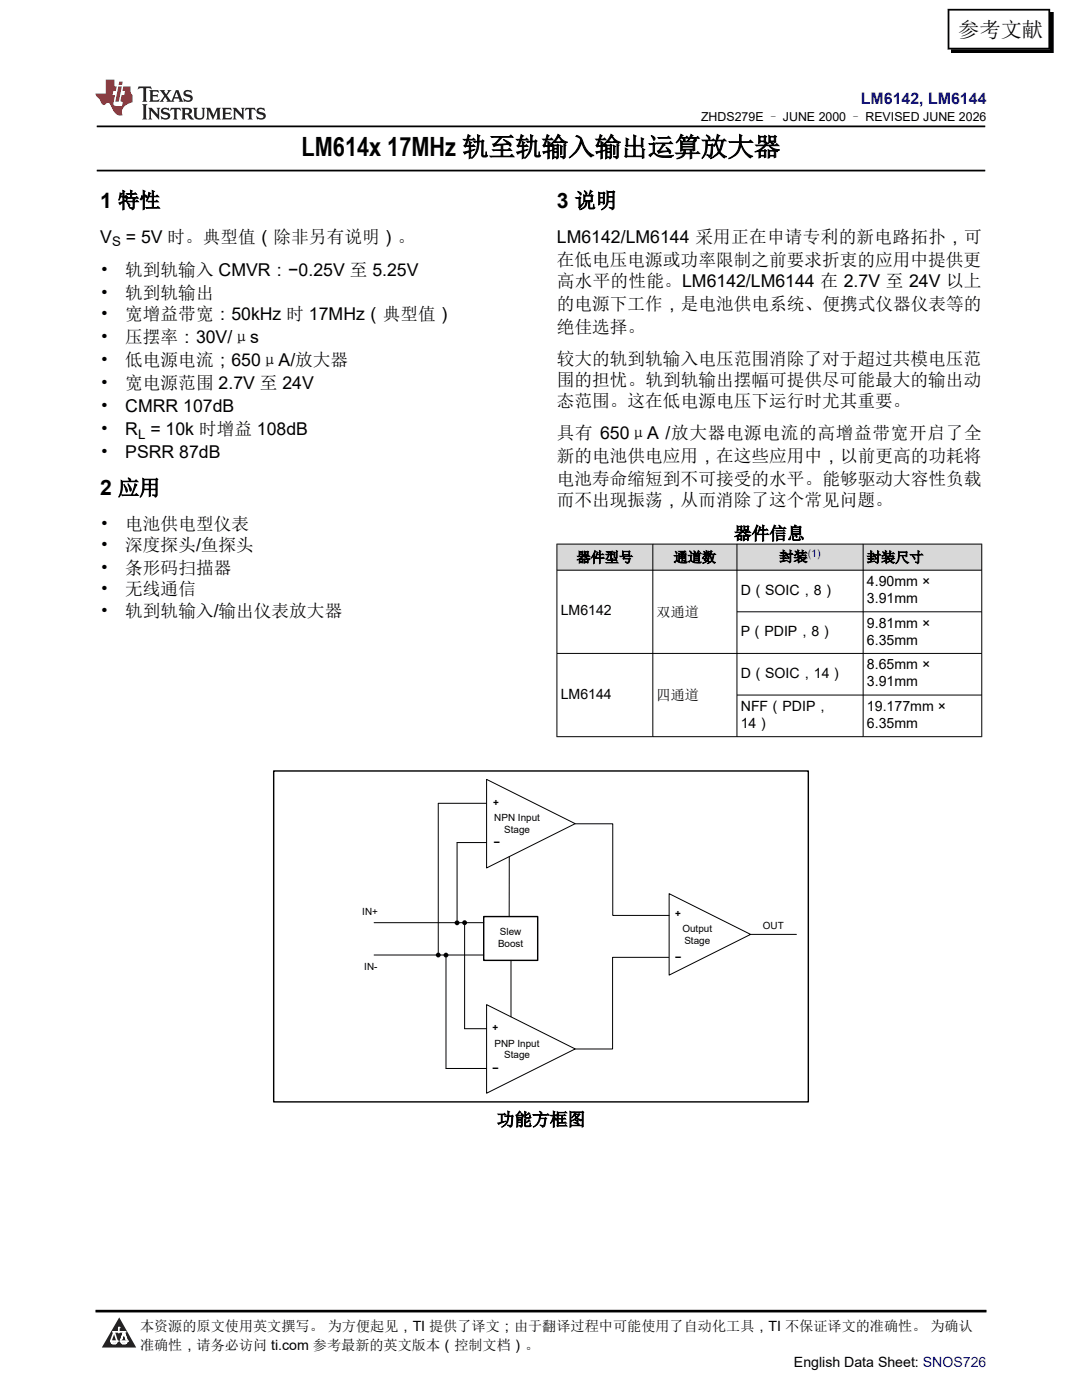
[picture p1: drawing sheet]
<svg xmlns="http://www.w3.org/2000/svg" width="216mm" height="279mm" viewBox="0 0 216 279" stroke-linecap="round" stroke-linejoin="round" font-family="sans-serif">
<path d="M19.3 25.2h177.3M19.3 34h177.3" fill="none" stroke="#000" stroke-width=".35"/>
<g fill="#d8d8d8">
<path d="M111.1 108.6h84.8v5.2h-84.8z" fill-rule="evenodd"/>
<path d="M111.2 108.6h19v5.1h-19z" fill-rule="evenodd"/>
<path d="M130.3 108.6h16.7v5.1h-16.7z" fill-rule="evenodd"/>
<path d="M147.1 108.6h25.1v5.1h-25.1z" fill-rule="evenodd"/>
<path d="M172.3 108.6h23.5v5.1h-23.5z" fill-rule="evenodd"/>
</g>
<g fill="none" stroke="#000" stroke-width=".2">
<path d="M111.1 108.6h84.9M111.1 113.8h84.9M111.1 108.5v38.6M130.3 108.5v38.6M147 108.5v38.6M172.2 108.5v38.6M195.9 108.5v38.6M147 122.1h49M147 138.7h49M196 130.4h-84.9M97.1 155.5l17.7 8.9-17.7 8.8zM196 147h-84.9"/>
<path d="M97 160.3h-9.5l-.1 29.8M97.1 168.2h-5.9v15.5M101.6 171v11.9M114.8 164.4h7.5v18.3h11.2M133.5 178.4l16.3 8.1-16.3 8.1zM74.6 184.1h21.9M74.6 190.6h21.9M89 191.1v22.1h8.1M92.7 184.6v20.7h4.4M102 191.7v11.2M133.4 191.1h-11.2v18.2h-7.4M149.8 186.5h9.1"/>
<path d="M97.1 200.5l17.7 8.8-17.7 8.9z"/>
</g>
<path d="M54.6 153.9h106.7v66h-106.7zM96.5 182.9h10.8v8.8h-10.8z" fill="none" stroke="#000" stroke-width=".28"/>
<g fill="#000">
<circle cx="87.4" cy="190.6" r=".49"/>
<circle cx="89" cy="190.6" r=".49"/>
<circle cx="91.2" cy="184.2" r=".49"/>
<circle cx="92.7" cy="184.1" r=".49"/>
</g>
<path d="M0 0h215.9v23.8h-215.9z" fill-rule="evenodd" fill="#fff"/>
<path d="M27.7 17.3l-.2 .6 .5-.3h.6v.1v2.2l-.2 .4h1l-.2-.4v-2.2v-.1h.5l.5 .3-.1-.6zM29.8 18l.2 .4v1.5l-.2 .4h1.9l.1-.6a1.08 1.08 0 0 1-1.3 .2v-.7h.6l.4 .2v-.6l-.4 .2h-.6v-.6l.2-.1a1 1 0 0 1 1 .2l-.1-.5zM31.8 18l1 1.1-1 1.2h.9l-.2-.2 .4-.7 .5 .7-.2 .2h1.6l-.2-.2 .1-.4h1l.1 .4-.1 .2h.9l-.2-.3-.8-2h-.5l-1 2.2-.8-1.1 .9-1.1h-.8l.2 .2-.5 .6-.3-.6 .1-.2zM35.2 18.4l.4 1h-.8zM36.8 18.1a.65 .65 0 0 0-.2 .7 .65 .65 0 0 0 .6 .5l.7 .1 .1 .3a.79 .79 0 0 1-.7 .4 .79 .79 0 0 1-.7-.5l.1 .7 .2-.1a.93 .93 0 0 0 1.1 .1 .93 .93 0 0 0 .4-1 1.46 1.46 0 0 0-1.2-.6l-.1-.3a1.09 1.09 0 0 1 1.2 .2l-.2-.6-.1 .1-.6-.2zM28.4 20.8l.2 .4v2.3l-.2 .3h1l-.2-.3v-2.3l.2-.4zM29.6 21.5l.2 .4v1.6l-.2 .3h.8l-.3-.3v-1.4l1.7 1.8v-2l.2-.4h-.8l.2 .2 .1 1.1-1.2-1.3zM32.3 21.7a.65 .65 0 0 0-.2 .7 .65 .65 0 0 0 .7 .4l.6 .2 .1 .2a.79 .79 0 0 1-.7 .4 .79 .79 0 0 1-.7-.5l.1 .7 .2-.1a.93 .93 0 0 0 1.1 .1 .93 .93 0 0 0 .4-.9 1.46 1.46 0 0 0-1.2-.6l-.1-.4a1.09 1.09 0 0 1 1.2 .2l-.2-.6-.1 .1-.6-.1zM34.1 21.5l-.1 .7a.63 .63 0 0 1 .7-.4l.1 1.7-.3 .3h1l-.2-.3v-1.7a.66 .66 0 0 1 .8 .4l-.1-.7zM36.2 21.5l.2 .4v1.6l-.2 .3h.9l-.2-.2v-.7h.5l.1 .2a.79 .79 0 0 0 1.2 .6l-1-.9a.61 .61 0 0 0 .6-.6 .61 .61 0 0 0-.5-.6zM36.9 21.8h.2a.47 .47 0 0 1 .5 .1 .47 .47 0 0 1 .1 .5l-.2 .2h-.6zM38.5 21.5l.2 .2a2.27 2.27 0 0 0 .4 2 1.04 1.04 0 0 0 1.7-.7v-1.3l.2-.2h-.8l.2 .4v1.1a.6 .6 0 0 1-.6 .6 .6 .6 0 0 1-.6-.6v-1.1l.3-.4zM41.1 21.5l.2 .4v1.6l-.2 .3h.7l-.2-.3v-1.5l.9 1.9 .8-1.9v1.5l-.2 .3h1l-.3-.3v-1.6l.3-.4h-.8l-.7 1.5-.7-1.5zM44.3 21.5l.2 .4v1.6l-.2 .3h1.9l.1-.5a1.09 1.09 0 0 1-1.3 .1v-.6h.6l.4 .1v-.6l-.4 .2h-.6v-.6l.2-.1a1.01 1.01 0 0 1 1 .3l-.1-.6zM46.4 21.5l.3 .4v1.6l-.3 .3h.8l-.2-.3v-1.4l1.6 1.8v-2l.2-.4h-.7l.2 .2v1.1l-1.2-1.3zM49 21.5l-.1 .7a.63 .63 0 0 1 .8-.4v1.7l-.3 .3h1l-.2-.3v-1.7a.66 .66 0 0 1 .8 .4l-.1-.7zM51.4 21.7a.65 .65 0 0 0-.2 .7 .65 .65 0 0 0 .6 .4l.6 .2 .2 .2a.79 .79 0 0 1-.8 .4 .79 .79 0 0 1-.6-.5l.1 .7 .2-.1a.93 .93 0 0 0 1 .1 .93 .93 0 0 0 .5-.9 1.46 1.46 0 0 0-1.3-.6l-.1-.4a1.09 1.09 0 0 1 1.3 .2l-.2-.6-.2 .1-.5-.1z" fill="#231f20"/>
<path d="M21.1 15.9v2.8h-2.1l.1 .3 .9 1a.95 .95 0 0 0 .9 .9 .59 .59 0 0 1 .6-.4 .59 .59 0 0 1 .5 .4l.4 .8a1.59 1.59 0 0 0 2.1 1.3 1.61 1.61 0 0 1 1-2.2l1-.4-.1-1.5a1.59 1.59 0 0 1-.4-1.6h-1.4l-.2 .9h.5l-.1 .8h-.5l-.2 1v.2l.4 .1-.2 .9h-.6a.73 .73 0 0 1-1.1-.7l.3-1.5h-.5l.2-.8h.5l.2-.9h-.5v-1.4zM23.6 17.3l-.6 3h.7l.6-3zM23.8 16.3l-.1 .7h.7l.1-.7z" fill="#ed1c24"/>
<path d="M189.8 2.5h20.5v8.1h-20.5z" fill-rule="evenodd" fill="#000"/>
<path d="M189.1 1.9h20.4M189.1 9.7h20.4M189.3 1.8v8.1M209.4 1.8v8.1" fill="none" stroke="#000" stroke-width=".35"/>
<path d="M0 261.4h215.9v18h-215.9z" fill-rule="evenodd" fill="#fff"/>
<path d="M23.8 262.9l3.4 6h-6.9z" fill="#231f20"/>
<path d="M22.1 267.7h1.3l-.4 .5h-.3a.55 .55 0 0 1-.6-.5z" fill-rule="evenodd" fill="#fff"/>
<path d="M22.1 267.7h1.3l-.4 .5h-.3a.55 .55 0 0 1-.6-.5z" fill="none" stroke="#231f20" stroke-width=".34"/>
<path d="M22.1 267.7h1.3l-.4 .5h-.5zM23.7 265.9h.1M23.7 264.9v1z" fill="none" stroke="#fff" stroke-width=".34"/>
<circle cx="23.7" cy="264.9" r=".17" fill="#fff"/>
<path d="M22.6 265.8h.1M22.6 265.8h2.3z" fill="none" stroke="#fff" stroke-width=".34"/>
<circle cx="24.9" cy="265.8" r=".17" fill="#fff"/>
<path d="M24 267.7h.1" fill="none" stroke="#fff" stroke-width=".34"/>
<path d="M24.7 265.8l-.7 1.9z" fill="#fff"/>
<path d="M24.7 265.8l-.7 1.9z" fill="none" stroke="#fff" stroke-width=".34"/>
<path d="M24.7 265.8l.7 1.9z" fill="#fff"/>
<path d="M24.7 265.8l.7 1.9zM25.3 267.7h.1" fill="none" stroke="#fff" stroke-width=".34"/>
<circle cx="22.1" cy="267.7" r=".17" fill="#fff"/>
<path d="M22.8 265.8l-.7 1.9zM22.8 265.8l.6 1.9z" fill="none" stroke="#fff" stroke-width=".34"/>
<circle cx="23.4" cy="267.7" r=".17" fill="#fff"/>
<path d="M24.1 267.7h1.3a.65 .65 0 0 1-.6 .5 .65 .65 0 0 1-.7-.5z" fill-rule="evenodd" fill="#fff"/>
<path d="M24.1 267.7h1.3a.65 .65 0 0 1-.6 .5 .65 .65 0 0 1-.7-.5z" fill="none" stroke="#231f20" stroke-width=".34"/>
<path d="M24 267.7h.1M24.1 267.7h1.3l-.4 .5h-.5z" fill="none" stroke="#fff" stroke-width=".34"/>
<circle cx="25.4" cy="267.7" r=".17" fill="#fff"/>
<path d="M19 261.7h177.8" fill="none" stroke="#000" stroke-width=".53"/>
<text font-size="5.3" x="60.2" y="31.2">LM614x 17MHz 轨至轨输入输出运算放大器</text>
<g font-size="4.2">
<text x="191.2" y="7.3">参考文献</text>
<text x="20" y="41.5">1 特性</text>
<text x="111.1" y="41.5">3 说明</text>
<text x="20" y="98.8">2 应用</text>
</g>
<g font-size="3.5">
<text x="20" y="48.4">V</text>
<text x="25.1" y="48.4">= 5V 时。典型值（除非另有说明）。</text>
<text x="111.1" y="53">在低电压电源或功率限制之前要求折衷的应用中提供更</text>
<text x="111.1" y="48.4">LM6142/LM6144 采用正在申请专利的新电路拓扑，可</text>
<text x="20" y="55.1">•</text>
<text x="20" y="59.7">•</text>
<text x="25" y="55.1">轨到轨输入 CMVR：−0.25V 至 5.25V</text>
<text x="25" y="59.7">轨到轨输出</text>
<text x="111.1" y="57.2">高水平的性能。LM6142/LM6144 在 2.7V 至 24V 以上</text>
<text x="20" y="63.9">•</text>
<text x="25" y="63.9">宽增益带宽：50kHz 时 17MHz（典型值）</text>
<text x="111.1" y="61.8">的电源下工作，是电池供电系统、便携式仪器仪表等的</text>
<text x="20" y="68.5">•</text>
<text x="25" y="68.5">压摆率：30V/μs</text>
<text x="111.1" y="66.4">绝佳选择。</text>
<text x="20" y="73.1">•</text>
<text x="20" y="77.7">•</text>
<text x="25" y="73.1">低电源电流；650μA/放大器</text>
<text x="25" y="77.7">宽电源范围 2.7V 至 24V</text>
<text x="111.1" y="72.7">较大的轨到轨输入电压范围消除了对于超过共模电压范</text>
<text x="111.1" y="77">围的担忧。轨到轨输出摆幅可提供尽可能最大的输出动</text>
<text x="20" y="82.3">•</text>
<text x="25" y="82.3">CMRR 107dB</text>
<text x="111.1" y="81.2">态范围。这在低电源电压下运行时尤其重要。</text>
<text x="20" y="86.9">•</text>
<text x="25" y="86.9">R = 10k 时增益 108dB</text>
<text x="111.1" y="87.6">具有 650μA /放大器电源电流的高增益带宽开启了全</text>
<text x="20" y="91.4">•</text>
<text x="25" y="91.4">PSRR 87dB</text>
<text x="111.1" y="92.1">新的电池供电应用，在这些应用中，以前更高的功耗将</text>
<text x="111.1" y="96.7">电池寿命缩短到不可接受的水平。能够驱动大容性负载</text>
<text x="111.1" y="101">而不出现振荡，从而消除了这个常见问题。</text>
<text x="20" y="105.8">•</text>
<text x="25" y="105.8">电池供电型仪表</text>
<text x="146.5" y="107.7">器件信息</text>
<text x="20" y="110">•</text>
<text x="25" y="110">深度探头/鱼探头</text>
<text x="20" y="114.6">•</text>
<text x="20" y="118.8">•</text>
<text x="25" y="114.6">条形码扫描器</text>
<text x="25" y="118.8">无线通信</text>
<text x="20" y="123.1">•</text>
<text x="25" y="123.1">轨到轨输入/输出仪表放大器</text>
<text x="99.1" y="224.6">功能方框图</text>
</g>
<text font-size="3.2" fill="#00f" x="171.8" y="20.8">LM6142, LM6144</text>
<g font-size="2.8">
<text x="115.1" y="112.2">器件型号</text>
<text x="134.4" y="112.2">通道数</text>
<text x="155.5" y="112.1">封装</text>
<text x="173" y="112.2">封装尺寸</text>
<text x="147.8" y="118.7">D（SOIC，8）</text>
<text x="173" y="117">4.90mm ×</text>
<text x="111.9" y="122.8">LM6142</text>
<text x="131" y="123.1">双通道</text>
<text x="173" y="120.4">3.91mm</text>
<text x="173" y="125.3">9.81mm ×</text>
<text x="147.8" y="127">P（PDIP，8）</text>
<text x="173" y="128.7">6.35mm</text>
<text x="147.8" y="135.3">D（SOIC，14）</text>
<text x="173" y="133.6">8.65mm ×</text>
<text x="173" y="137">3.91mm</text>
<text x="111.9" y="139.4">LM6144</text>
<text x="131" y="139.7">四通道</text>
<text x="147.8" y="141.9">NFF（PDIP，</text>
<text x="173" y="141.9">19.177mm ×</text>
<text x="147.8" y="145.3">14）</text>
<text x="173" y="145.3">6.35mm</text>
<text x="27.9" y="265.7">本资源的原文使用英文撰写。 为方便起见，TI 提供了译文；由于翻译过程中可能使用了自动化工具，TI 不保证译文的准确性。 为确认</text>
<text x="27.9" y="269.4">准确性，请务必访问 ti.com 参考最新的英文版本（控制文档）。</text>
<text x="158.4" y="272.8">English Data Sheet: SNOS726</text>
</g>
<g font-size="2.6">
<text x="22.4" y="49.1">S</text>
<text x="27.5" y="87.6">L</text>
</g>
<text font-size="2.5" x="139.9" y="24.2">ZHDS279E – JUNE 2000 – REVISED JUNE 2026</text>
<text font-size="2.1" fill="#00f" x="161.2" y="111.1">(1)</text>
<g font-size="2">
<text x="98.4" y="160.8">+</text>
<text x="98.6" y="163.8">NPN Input</text>
<text x="100.6" y="166.2">Stage</text>
<text x="98.6" y="168.7">–</text>
<text x="72.3" y="182.6">IN+</text>
<text x="134.8" y="183.1">+</text>
<text x="152.2" y="185.4">OUT</text>
<text x="99.4" y="189.1">Boost</text>
<text x="99.8" y="186.7">Slew</text>
<text x="134.8" y="191.5">–</text>
<text x="136.2" y="186">Output</text>
<text x="136.6" y="188.4">Stage</text>
<text x="72.7" y="193.6">IN-</text>
<text x="98.2" y="205.8">+</text>
<text x="98.7" y="208.9">PNP Input</text>
<text x="98.3" y="213.8">–</text>
<text x="100.6" y="211.2">Stage</text>
</g>
</svg>
